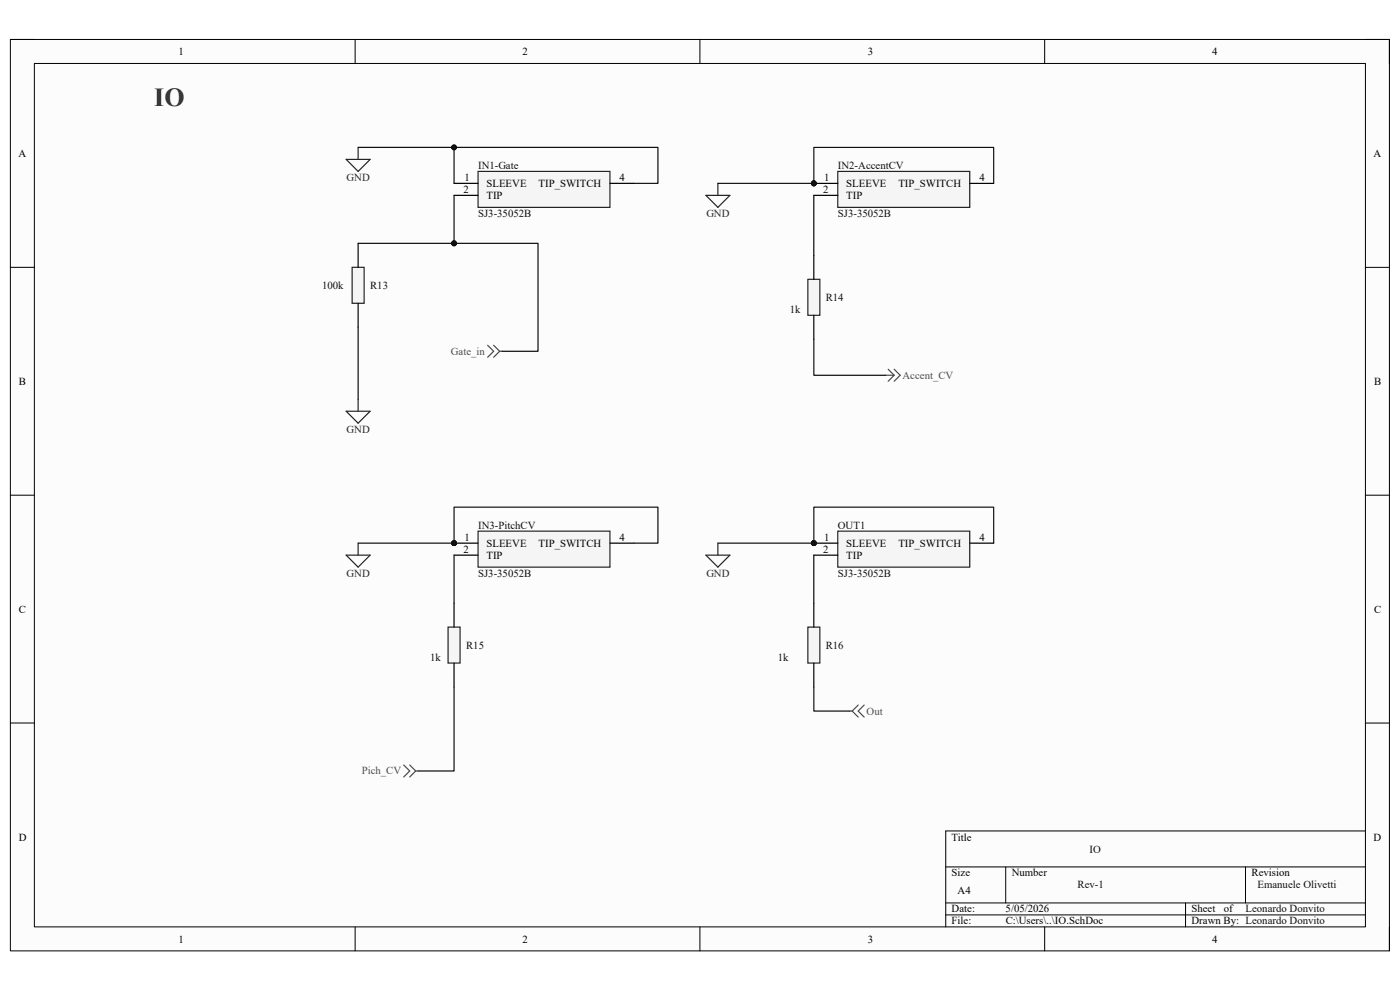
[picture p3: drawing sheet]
<svg xmlns="http://www.w3.org/2000/svg" width="297mm" height="210mm" viewBox="0 0 297 210" stroke-linecap="round" stroke-linejoin="round" font-family="sans-serif">
<path d="M2.2 8.4h292.6v193.3h-292.6z" fill-rule="evenodd" fill="#fcfcfc"/>
<path d="M2.2 8.4h292.6v193.3h-292.6z" fill="none" stroke="#000" stroke-width=".21"/>
<path d="M7.3 13.5h282.4v183.1h-282.4z" fill-rule="evenodd" fill="#fcfcfc"/>
<g fill="none" stroke="#000" stroke-width=".21">
<path d="M2.2 8.4h5.1M7.3 13.5h282.4v183.1h-282.4zM75.3 8.4v5.1M148.5 8.4v5.1M221.6 8.4v5.1M289.7 8.4h5.1v5.1M2.2 56.7h5.1M289.7 56.7h5.1M2.2 105h5.1M289.7 105.1h5.1M2.2 153.4h5.1M289.7 153.4h5.1"/>
<path d="M289.7 176.3h-89.1v20.3M75.3 196.6v5.1M148.5 196.6v5.1M200.6 183.9h89.1M200.6 191.5h89.1M200.6 194.1h89.1M213.4 183.9v7.6M221.6 196.6v5.1M251.5 191.5v5.1M264.2 183.9v7.6M294.8 196.6v5.1"/>
</g>
<path d="M101.4 36.4h28v7.6h-28z" fill-rule="evenodd" fill="#f5f5f5"/>
<path d="M101.4 36.4h28v7.6h-28z" fill="none" stroke="#262626" stroke-width=".25"/>
<path d="M96.3 38.9h5.1M129.4 38.9h5.1M96.3 41.4h5.1" fill="none" stroke="#000" stroke-width=".25"/>
<circle cx="172.7" cy="38.9" r=".51" fill="#0e0e0e"/>
<circle cx="172.7" cy="38.9" r=".51" fill="none" stroke="#0e0e0e" stroke-width=".21"/>
<path d="M177.7 36.4h28v7.6h-28z" fill-rule="evenodd" fill="#f5f5f5"/>
<path d="M177.7 36.4h28v7.6h-28z" fill="none" stroke="#262626" stroke-width=".25"/>
<path d="M172.7 38.9h5" fill="none" stroke="#000" stroke-width=".25"/>
<circle cx="172.7" cy="38.9" r=".51" fill="#0e0e0e"/>
<circle cx="172.7" cy="38.9" r=".51" fill="none" stroke="#0e0e0e" stroke-width=".21"/>
<path d="M205.7 38.9h5.1M172.7 41.4h5" fill="none" stroke="#000" stroke-width=".25"/>
<circle cx="96.3" cy="115.2" r=".51" fill="#0e0e0e"/>
<circle cx="96.3" cy="115.2" r=".51" fill="none" stroke="#0e0e0e" stroke-width=".21"/>
<path d="M101.4 112.7h28v7.6h-28z" fill-rule="evenodd" fill="#f5f5f5"/>
<path d="M101.4 112.7h28v7.6h-28z" fill="none" stroke="#262626" stroke-width=".25"/>
<path d="M96.3 115.2h5.1" fill="none" stroke="#000" stroke-width=".25"/>
<circle cx="96.3" cy="115.2" r=".51" fill="#0e0e0e"/>
<circle cx="96.3" cy="115.2" r=".51" fill="none" stroke="#0e0e0e" stroke-width=".21"/>
<path d="M96.3 117.8h5.1M129.4 115.2h5.1" fill="none" stroke="#000" stroke-width=".25"/>
<circle cx="172.7" cy="115.2" r=".51" fill="#0e0e0e"/>
<circle cx="172.7" cy="115.2" r=".51" fill="none" stroke="#0e0e0e" stroke-width=".21"/>
<path d="M177.7 112.7h28v7.6h-28z" fill-rule="evenodd" fill="#f5f5f5"/>
<path d="M177.7 112.7h28v7.6h-28z" fill="none" stroke="#262626" stroke-width=".25"/>
<path d="M172.7 115.2h5" fill="none" stroke="#000" stroke-width=".25"/>
<circle cx="172.7" cy="115.2" r=".51" fill="#0e0e0e"/>
<circle cx="172.7" cy="115.2" r=".51" fill="none" stroke="#0e0e0e" stroke-width=".21"/>
<path d="M172.7 117.8h5M205.7 115.2h5.1" fill="none" stroke="#000" stroke-width=".25"/>
<path d="M73.4 33.8h5.1l-2.5 2.6zM76 31.3v2.5M152.3 38.9v2.5M149.8 41.4h5l-2.5 2.6zM73.4 117.8h5.1l-2.5 2.5zM76 115.2v2.6M149.8 117.8h5l-2.5 2.5zM152.3 115.2v2.6" fill="none" stroke="#262626" stroke-width=".25"/>
<path d="M74.7 56.7h2.6v7.6h-2.6z" fill-rule="evenodd" fill="#f5f5f5"/>
<path d="M74.7 56.7h2.6v7.6h-2.6zM73.4 87.2h5.1l-2.5 2.6zM76 84.7v2.5" fill="none" stroke="#262626" stroke-width=".25"/>
<path d="M76 51.6v5.1M76 64.3v5.1" fill="none" stroke="#000" stroke-width=".25"/>
<path d="M171.4 133h2.5v7.7h-2.5z" fill-rule="evenodd" fill="#f5f5f5"/>
<path d="M171.4 133h2.5v7.7h-2.5z" fill="none" stroke="#262626" stroke-width=".25"/>
<path d="M172.7 127.9v5.1M172.7 140.7v5" fill="none" stroke="#000" stroke-width=".25"/>
<path d="M95.1 133h2.5v7.7h-2.5z" fill-rule="evenodd" fill="#f5f5f5"/>
<path d="M95.1 133h2.5v7.7h-2.5z" fill="none" stroke="#262626" stroke-width=".25"/>
<path d="M96.3 127.9v5.1M96.3 140.7v5" fill="none" stroke="#000" stroke-width=".25"/>
<path d="M171.4 59.3h2.5v7.6h-2.5z" fill-rule="evenodd" fill="#f5f5f5"/>
<path d="M171.4 59.3h2.5v7.6h-2.5z" fill="none" stroke="#262626" stroke-width=".25"/>
<path d="M172.7 54.2v5.1M172.7 66.9v5.1" fill="none" stroke="#000" stroke-width=".25"/>
<path d="M103.5 73.2l1.2 1.3-1.2 1.3M104.7 73.2l1.3 1.3M106 74.5l-1.3 1.3M106 74.5h.5M187.9 79.6h1.8M188.4 78.3l1.3 1.3M189.7 79.6l-1.3 1.3M189.7 78.3l1.3 1.3-1.3 1.3" fill="none" stroke="#4c4c4c" stroke-width=".25"/>
<path d="M96.3 38.9v-7.6h43.3v7.6h-5.1" fill="none" stroke="#0e0e0e" stroke-width=".25"/>
<circle cx="96.3" cy="31.3" r=".51" fill="#0e0e0e"/>
<circle cx="96.3" cy="31.3" r=".51" fill="none" stroke="#0e0e0e" stroke-width=".21"/>
<path d="M76 31.3h20.3" fill="none" stroke="#0e0e0e" stroke-width=".25"/>
<circle cx="96.3" cy="31.3" r=".51" fill="#0e0e0e"/>
<circle cx="96.3" cy="31.3" r=".51" fill="none" stroke="#0e0e0e" stroke-width=".21"/>
<path d="M96.3 115.2v-7.6h43.3v7.6h-5.1" fill="none" stroke="#0e0e0e" stroke-width=".25"/>
<circle cx="96.3" cy="115.2" r=".51" fill="#0e0e0e"/>
<circle cx="96.3" cy="115.2" r=".51" fill="none" stroke="#0e0e0e" stroke-width=".21"/>
<path d="M76 115.2h20.3" fill="none" stroke="#0e0e0e" stroke-width=".25"/>
<circle cx="96.3" cy="115.2" r=".51" fill="#0e0e0e"/>
<circle cx="96.3" cy="115.2" r=".51" fill="none" stroke="#0e0e0e" stroke-width=".21"/>
<path d="M152.3 38.9h20.4" fill="none" stroke="#0e0e0e" stroke-width=".25"/>
<circle cx="172.7" cy="38.9" r=".51" fill="#0e0e0e"/>
<circle cx="172.7" cy="38.9" r=".51" fill="none" stroke="#0e0e0e" stroke-width=".21"/>
<path d="M152.3 115.2h20.4" fill="none" stroke="#0e0e0e" stroke-width=".25"/>
<circle cx="172.7" cy="115.2" r=".51" fill="#0e0e0e"/>
<circle cx="172.7" cy="115.2" r=".51" fill="none" stroke="#0e0e0e" stroke-width=".21"/>
<path d="M172.7 115.2v-7.6h38.1v7.6" fill="none" stroke="#0e0e0e" stroke-width=".25"/>
<circle cx="172.7" cy="115.2" r=".51" fill="#0e0e0e"/>
<circle cx="172.7" cy="115.2" r=".51" fill="none" stroke="#0e0e0e" stroke-width=".21"/>
<path d="M172.7 38.9v-7.6h38.1v7.6" fill="none" stroke="#0e0e0e" stroke-width=".25"/>
<circle cx="172.7" cy="38.9" r=".51" fill="#0e0e0e"/>
<circle cx="172.7" cy="38.9" r=".51" fill="none" stroke="#0e0e0e" stroke-width=".21"/>
<path d="M76 51.6h20.3" fill="none" stroke="#0e0e0e" stroke-width=".25"/>
<circle cx="96.3" cy="51.6" r=".51" fill="#0e0e0e"/>
<circle cx="96.3" cy="51.6" r=".51" fill="none" stroke="#0e0e0e" stroke-width=".21"/>
<path d="M96.3 41.4v10.2M172.7 41.4v12.8M76 69.4v15.3M172.7 72v7.6h15.2M172.7 117.8v10.1" fill="none" stroke="#0e0e0e" stroke-width=".25"/>
<circle cx="96.3" cy="51.6" r=".51" fill="#0e0e0e"/>
<circle cx="96.3" cy="51.6" r=".51" fill="none" stroke="#0e0e0e" stroke-width=".21"/>
<path d="M96.3 51.6h17.8v22.9h-7.6M96.3 117.8v10.1" fill="none" stroke="#0e0e0e" stroke-width=".25"/>
<circle cx="96.3" cy="51.6" r=".51" fill="#0e0e0e"/>
<circle cx="96.3" cy="51.6" r=".51" fill="none" stroke="#0e0e0e" stroke-width=".21"/>
<path d="M180.3 150.8h.5M180.8 150.8l1.3 1.3M182.1 149.6l-1.3 1.2M183.3 149.6l-1.2 1.2 1.2 1.3M85.6 162.3l1.3 1.3-1.3 1.2M86.9 162.3l1.3 1.3M88.2 163.6l-1.3 1.2M88.2 163.6h.5" fill="none" stroke="#4c4c4c" stroke-width=".25"/>
<path d="M96.3 145.7v17.9h-7.6M172.7 145.8v5h7.6" fill="none" stroke="#0e0e0e" stroke-width=".25"/>
<text font-size="5.5" fill="#2e2e2e" x="32.7" y="22.4">IO</text>
<g font-size="2.3">
<text x="37.9" y="11.7">1</text>
<text x="110.9" y="11.7">2</text>
<text x="184.1" y="11.7">3</text>
<text x="257.1" y="11.7">4</text>
<text x="3.9" y="33.3">A</text>
<text x="291.4" y="33.3">A</text>
<text x="98.3" y="40.9">2</text>
<text x="98.5" y="38.4">1</text>
<text x="103.2" y="39.7">SLEEVE</text>
<text x="114.3" y="39.7">TIP_SWITCH</text>
<text x="131.4" y="38.4">4</text>
<text x="174.7" y="40.9">2</text>
<text x="174.8" y="38.4">1</text>
<text x="179.5" y="39.7">SLEEVE</text>
<text x="190.6" y="39.7">TIP_SWITCH</text>
<text x="207.8" y="38.4">4</text>
<text x="103.2" y="42.2">TIP</text>
<text x="179.5" y="42.2">TIP</text>
<text x="4" y="81.6">B</text>
<text x="291.5" y="81.6">B</text>
<text x="98.3" y="117.3">2</text>
<text x="98.5" y="114.7">1</text>
<text x="103.2" y="116">SLEEVE</text>
<text x="103.2" y="118.5">TIP</text>
<text x="114.3" y="116">TIP_SWITCH</text>
<text x="131.4" y="114.7">4</text>
<text x="174.7" y="117.3">2</text>
<text x="174.8" y="114.7">1</text>
<text x="179.5" y="116">SLEEVE</text>
<text x="179.5" y="118.5">TIP</text>
<text x="190.6" y="116">TIP_SWITCH</text>
<text x="207.8" y="114.7">4</text>
<text x="4" y="130">C</text>
<text x="291.5" y="130">C</text>
<text x="4" y="178.3">D</text>
<text x="201.9" y="178.3">Title</text>
<text x="291.4" y="178.3">D</text>
<text x="201.9" y="185.9">Size</text>
<text x="214.6" y="185.9">Number</text>
<text x="265.5" y="185.9">Revision</text>
<text x="203.2" y="189.7">A4</text>
<text x="201.9" y="193.5">Date:</text>
<text x="201.9" y="196.1">File:</text>
<text x="213.3" y="193.5">5/05/2026</text>
<text x="213.4" y="196.1">C:\Users\..\IO.SchDoc</text>
<text x="252.8" y="193.5">Sheet</text>
<text x="252.8" y="196.1">Drawn By: Leonardo Donvito</text>
<text x="259.6" y="193.5">of</text>
<text x="37.9" y="199.9">1</text>
<text x="110.9" y="199.9">2</text>
<text x="184.1" y="199.9">3</text>
<text x="257.1" y="199.9">4</text>
</g>
<g font-size="2.3" fill="#0e0e0e">
<text x="101.4" y="35.9">IN1-Gate</text>
<text x="177.8" y="35.9">IN2-AccentCV</text>
<text x="101.4" y="46">SJ3-35052B</text>
<text x="177.8" y="46">SJ3-35052B</text>
<text x="68.3" y="61.3">100k</text>
<text x="78.5" y="61.3">R13</text>
<text x="175.2" y="63.8">R14</text>
<text x="167.6" y="66.4">1k</text>
<text x="101.4" y="112.1">IN3-PitchCV</text>
<text x="177.8" y="112.1">OUT1</text>
<text x="101.4" y="122.3">SJ3-35052B</text>
<text x="177.8" y="122.3">SJ3-35052B</text>
<text x="98.9" y="137.6">R15</text>
<text x="175.2" y="137.6">R16</text>
<text x="91.2" y="140.1">1k</text>
<text x="165" y="140.1">1k</text>
<text x="231.1" y="180.8">IO</text>
<text x="228.6" y="188.5">Rev-1</text>
<text x="266.8" y="188.5">Emanuele Olivetti</text>
<text x="264.2" y="193.5">Leonardo Donvito</text>
</g>
<g font-size="2.3" fill="#262626">
<text x="73.5" y="38.4">GND</text>
<text x="149.9" y="46">GND</text>
<text x="73.5" y="91.8">GND</text>
<text x="73.5" y="122.3">GND</text>
<text x="149.9" y="122.3">GND</text>
</g>
<g font-size="2.3" fill="#4c4c4c">
<text x="95.7" y="75.3">Gate_in</text>
<text x="191.5" y="80.3">Accent_CV</text>
<text x="183.9" y="151.6">Out</text>
<text x="76.8" y="164.3">Pich_CV</text>
</g>
</svg>
